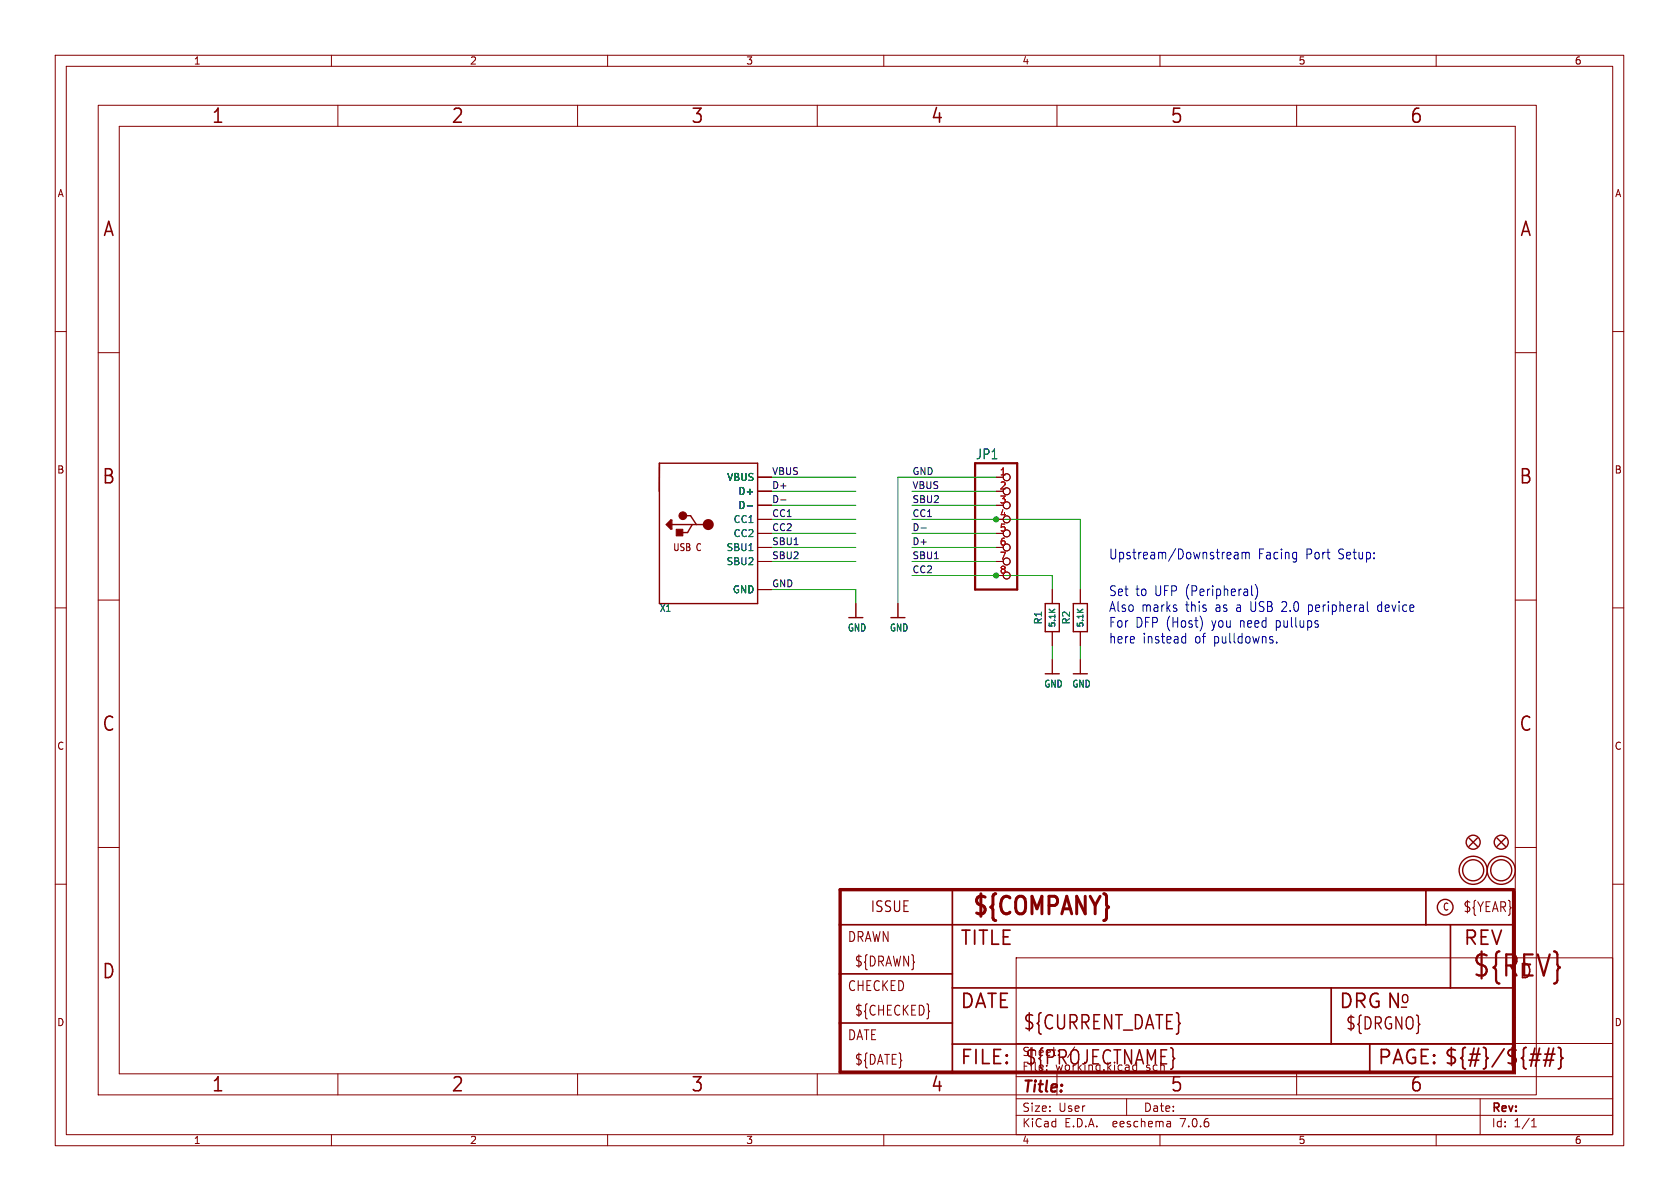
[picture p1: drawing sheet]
<svg xmlns="http://www.w3.org/2000/svg" width="304mm" height="217mm" viewBox="0 0 304 217" stroke-linecap="round" stroke-linejoin="round" font-family="sans-serif">
<g fill="none" stroke="#840000" stroke-width=".18">
<path d="M10 10h284v197.3h-284zM12 12h280v193.3h-280zM17.8 19h260.3v179.1h-260.3zM60 10v2M61.2 19v3.9M104.6 19v3.9M110 10v2M148 19v3.9M160 10v2M191.3 19v3.9M210 10v2M234.7 19v3.9"/>
<path d="M260 10v2M21.6 22.9h252.7v171.4h-252.7zM10 60h2M292 60h2M17.8 63.8h3.8M274.3 63.8h3.8M137.2 86.4h2.5M137.2 91.4h2.5M137.2 96.5h2.5M137.2 99.1h2.5M137.2 94h2.5M137.2 88.9h2.5"/>
<path d="M180.3 86.4h1.3M180.3 91.4h1.3M180.3 96.5h1.3M180.3 99.1h1.3M10 110h2M17.8 108.6h3.8M137.2 101.6h2.5M137.2 106.7h2.5M154.9 109.2v2.6M162.6 109.2v2.6M180.3 101.6h1.3M180.3 104.1h1.3"/>
<path d="M190.5 106.7v2.5M190.5 114.3v2.5M190.5 119.4v2.5M195.6 106.7v2.5M195.6 114.3v2.5M195.6 119.4v2.5M274.3 108.6h3.8M292 110h2M10 160h2M17.8 153.4h3.8M274.3 153.4h3.8M292 160h2"/>
<path d="M184 173.3h108v32h-108zM61.2 194.3v3.8M104.6 194.3v3.8M148 194.3v3.8M184 198.8h108M184 194.8h108M184 188.8h108M191.3 194.3v3.8M204 198.8v3M234.7 194.3v3.8M268 198.8v6.5M60 205.3v2"/>
<path d="M110 205.3v2M160 205.3v2M184 201.8h108M210 205.3v2M211.8 203l.1 .9M211.9 203.8l-.1 .1M211.9 203.3h-.1M260 205.3v2M277.3 203.9h.8M277.3 202.8l.4-.4v1.5"/>
<circle cx="182.2" cy="86.4" r=".63"/>
<circle cx="182.2" cy="94" r=".63"/>
<circle cx="182.2" cy="88.9" r=".63"/>
<circle cx="182.2" cy="99.1" r=".63"/>
<circle cx="182.2" cy="91.4" r=".63"/>
<circle cx="182.2" cy="96.5" r=".63"/>
<circle cx="182.2" cy="104.1" r=".63"/>
<circle cx="182.2" cy="101.6" r=".63"/>
</g>
<g fill="none" stroke="#840000" stroke-width=".25">
<path d="M119.4 83.8l-.1 5.1M119.4 83.8h17.8v25.4h-17.8zM120.8 94.9l.4-.4v.8l-.2-.4M121.4 94.1h.2v1.6h-.2l-.8-.8zM121.4 94.1v1.4M121.6 94.9h6.6M124 93.3h1l1.1 1.6M125.3 94.9l-.8 1.5h-1.2M153.7 111.8h2.5M161.3 111.8h2.5M189.2 109.2h2.6v5.1h-2.6zM194.3 109.2h2.5v5.1h-2.5z"/>
<path d="M189.2 121.9h2.6M194.3 121.9h2.5M265.9 151.6l1.6 1.6M267.5 151.6l-1.6 1.6M271 151.6l1.5 1.6M272.5 151.6l-1.5 1.6"/>
<circle cx="266.7" cy="157.5" r="2.54"/>
<circle cx="266.7" cy="157.5" r="1.9"/>
<circle cx="266.7" cy="152.4" r="1.27"/>
<circle cx="271.8" cy="157.5" r="2.54"/>
<circle cx="271.8" cy="157.5" r="1.9"/>
<circle cx="271.8" cy="152.4" r="1.27"/>
<circle cx="261.6" cy="164.2" r="1.42"/>
</g>
<path d="M152.1 161h121.9v33h-121.9z" fill="none" stroke="#840000" stroke-width=".61"/>
<path d="M152.1 176.2h20.3M152.1 167.3h121.9M172.4 161v33M172.4 178.8h101.6M241 178.8v10.1M258.1 161v6.3M262.6 167.3v11.5M152.1 185.1h20.3M172.4 188.9h101.6M248 188.9v5.1" fill="none" stroke="#840000" stroke-width=".3"/>
<path d="M276.9 191.8h1.8M277.1 190.8h1.9M278.7 189.7l-.7 3.2M279.4 191.8h1.9M279.7 190.8h1.8M280.4 189.7l-.7 3.2M281.3 189.7l-.8 3.2M282.1 189.5l.4 .2 .1 .2v1.2l.3 .4-.3 .3v1.2l-.1 .3-.4 .1" fill="none" stroke="#840000" stroke-width=".32"/>
<path d="M168.2 182.9l.1 .1-.1 .1" fill="none" stroke="#840000" stroke-width=".19"/>
<path d="M176.5 83.8h7.6v22.9h-7.6z" fill="none" stroke="#840000" stroke-width=".41"/>
<g fill="#840000" stroke="#840000" stroke-width=".18">
<path d="M122.4 95.8h1.2v1.2h-1.2z"/>
<circle cx="123.6" cy="93.3" r=".7"/>
</g>
<circle cx="128.2" cy="94.9" r=".5" fill="none" stroke="#840000" stroke-width="1"/>
<path d="M135.3 91.5h.9" fill="none" stroke="#006464" stroke-width=".18"/>
<path d="M141.3 90.5h1M166.7 95.5h1" fill="none" stroke="#0f0f0f" stroke-width=".18"/>
<g fill="none" stroke="#0000c2" stroke-width=".18">
<path d="M224.9 99.9v1.2M214.2 115.2l.4 .1M214.6 114.6v1.8M214.6 116.3l-.4 .1M217.6 112.2v1.2M223.5 100h.6v1.1M224.1 100.4h-.5a.37 .37 0 0 0-.2 .4 .37 .37 0 0 0 .2 .3l.5-.1M224.9 100.1a.37 .37 0 0 1 .5-.1l.1 .2M225.5 100.2l.2-.3 .4 .1 .1 1.1M225.5 100.2v.9M226.6 106v1.5l.2 .3M227.2 105.7a2.34 2.34 0 0 1 .1 2.7"/>
<path d="M231.1 116.2v.2M247.5 110.4l.3 .2M249.5 109.6v.9"/>
</g>
<g fill="none" stroke="#009600" stroke-width=".18">
<path d="M139.7 99.1h15.2M139.7 91.4h15.2M139.7 94h15.2M139.7 88.9h15.2M139.7 86.4h15.2M139.7 96.5h15.2M165.1 94h30.5v12.7M165.1 99.1h15.2M165.1 91.4h15.2M165.1 88.9h15.2M165.1 96.5h15.2M180.3 86.4h-17.7v22.8"/>
<path d="M139.7 101.6h15.2M139.7 106.7h15.2v2.5M165.1 104.1h25.4v2.6M165.1 101.6h15.2M190.5 116.8v2.6M195.6 116.8v2.6"/>
</g>
<g fill="#009600" stroke="#009600" stroke-width=".18">
<circle cx="180.3" cy="104.1" r=".46"/>
<circle cx="180.3" cy="94" r=".46"/>
</g>
<text font-size="5.3" fill="#840000" x="266.4" y="177.3">${REV}</text>
<text font-size="4.4" fill="#840000" x="175.7" y="166.3">${COMPANY}</text>
<g font-size="3.5" fill="#840000">
<text x="38.2" y="22.7">1</text>
<text x="81.6" y="22.7">2</text>
<text x="125" y="22.7">3</text>
<text x="168.4" y="22.7">4</text>
<text x="211.8" y="22.7">5</text>
<text x="255.1" y="22.7">6</text>
<text x="18.5" y="43.1">A</text>
<text x="275" y="43.1">A</text>
<text x="18.3" y="87.9">B</text>
<text x="274.9" y="87.9">B</text>
<text x="18.3" y="132.7">C</text>
<text x="274.9" y="132.7">C</text>
<text x="173.7" y="171.4">TITLE</text>
<text x="264.8" y="171.4">REV</text>
<text x="18.3" y="177.4">D</text>
<text x="274.9" y="177.4">D</text>
<text x="173.7" y="182.9">DATE</text>
<text x="242.3" y="182.9">DRG N</text>
<text x="185.1" y="186.7">${CURRENT_DATE}</text>
<text x="38.2" y="197.9">1</text>
<text x="81.6" y="197.9">2</text>
<text x="125" y="197.9">3</text>
<text x="168.4" y="197.9">4</text>
<text x="173.7" y="193">FILE:</text>
<text x="185.4" y="193">${PROJECTNAME}</text>
<text x="211.8" y="197.9">5</text>
<text x="249.3" y="193">PAGE: ${#}/${##}</text>
<text x="255.1" y="197.9">6</text>
</g>
<g font-size="3" fill="#840000">
<text x="253.4" y="181.9">o</text>
<text x="243.5" y="186.6">${DRGNO}</text>
</g>
<text font-size="2.8" fill="#840000" x="185" y="198.2">Title:</text>
<text font-size="2.7" fill="#840000" x="157.5" y="165.3">ISSUE</text>
<text font-size="2.5" fill="#006464" x="176.6" y="83.3">JP1</text>
<g font-size="2.5" fill="#0000c2">
<text x="200.7" y="101.4">Upstream/Downstream</text>
<text x="227.7" y="101.4">Facing</text>
<text x="236.4" y="101.4">Port</text>
<text x="242.4" y="101.4">Setup:</text>
<text x="200.7" y="108">Set</text>
<text x="200.7" y="110.9">Also</text>
<text x="200.7" y="113.7">For</text>
<text x="205.6" y="108">to</text>
<text x="205.6" y="113.7">DFP (Host)</text>
<text x="206.6" y="110.9">marks</text>
<text x="209.1" y="108">UFP (Peripheral)</text>
<text x="214.7" y="110.9">this</text>
<text x="219.5" y="113.7">you</text>
<text x="220.2" y="110.9">as a USB 2.0</text>
<text x="224.7" y="113.7">need</text>
<text x="231.4" y="113.7">pullups</text>
<text x="237.5" y="110.9">peripheral</text>
<text x="250.3" y="110.9">device</text>
<text x="200.7" y="116.6">here</text>
<text x="206.9" y="116.6">instead</text>
<text x="216.4" y="116.6">of</text>
<text x="219.9" y="116.6">pulldowns.</text>
</g>
<g font-size="2.5" fill="#840000">
<text x="264.8" y="165.3">${YEAR}</text>
<text x="153.4" y="170.7">DRAWN</text>
<text x="153.4" y="179.6">CHECKED</text>
<text x="154.6" y="175.2">${DRAWN}</text>
<text x="154.6" y="184">${CHECKED}</text>
<text x="153.4" y="188.5">DATE</text>
<text x="154.6" y="192.9">${DATE}</text>
</g>
<g font-size="2.1" fill="#840000">
<text x="185" y="191.3">Sheet:</text>
<text x="193.2" y="191.3">/</text>
<text x="185" y="194">File:</text>
<text x="191" y="194">working.kicad_sch</text>
<text x="185" y="201.4">Size:</text>
<text x="191.6" y="201.4">User</text>
<text x="207" y="201.4">Date:</text>
<text x="270" y="201.6">Rev:</text>
<text x="185" y="204.2">KiCad</text>
<text x="192.7" y="204.2">E.D.A.</text>
<text x="201.6" y="204.2">eeschema</text>
<text x="213.9" y="204.2">7.0.6</text>
<text x="270" y="204.2">Id:</text>
<text x="274" y="204.2">1/1</text>
</g>
<g font-size="1.8" fill="#840000">
<text x="35" y="11.9">1</text>
<text x="85" y="11.9">2</text>
<text x="135" y="11.9">3</text>
<text x="185" y="11.9">4</text>
<text x="235" y="11.9">5</text>
<text x="285" y="11.9">6</text>
<text x="10.3" y="35.9">A</text>
<text x="292.3" y="35.9">A</text>
<text x="10.3" y="85.9">B</text>
<text x="292.2" y="85.9">B</text>
<text x="121.8" y="99.9">USB C</text>
<text x="10.3" y="135.9">C</text>
<text x="292.2" y="135.9">C</text>
<text x="261.1" y="165">C</text>
<text x="10.3" y="185.9">D</text>
<text x="292.2" y="185.9">D</text>
<text x="35" y="207.2">1</text>
<text x="85" y="207.2">2</text>
<text x="135" y="207.2">3</text>
<text x="185" y="207.2">4</text>
<text x="235" y="207.2">5</text>
<text x="285" y="207.2">6</text>
</g>
<g font-size="1.8" fill="#006464">
<text x="131.6" y="87.2">VBUS</text>
<text x="133.6" y="89.8">D+</text>
<text x="132.7" y="94.8">CC1</text>
<text x="133.6" y="92.3">D-</text>
<text x="131.4" y="99.9">SBU1</text>
<text x="132.7" y="97.4">CC2</text>
<text x="131.4" y="102.5">SBU2</text>
<text x="132.6" y="107.5">GND</text>
<text x="119.4" y="110.9">X1</text>
<text x="188.8" y="113.1" transform="rotate(-90 188.8 113.1)">R1</text>
<text x="193.9" y="113.1" transform="rotate(-90 193.9 113.1)">R2</text>
<text x="153.4" y="114.5">GND</text>
<text x="161" y="114.5">GND</text>
<text x="188.9" y="124.6">GND</text>
<text x="194" y="124.6">GND</text>
</g>
<g font-size="1.8" fill="#a90000">
<text x="180.9" y="86.1">1</text>
<text x="180.9" y="88.6">2</text>
<text x="180.9" y="91.2">3</text>
<text x="180.9" y="93.7">4</text>
<text x="180.9" y="96.3">5</text>
<text x="180.9" y="98.8">6</text>
<text x="180.9" y="101.3">7</text>
<text x="180.9" y="103.9">8</text>
</g>
<g font-size="1.7" fill="#0f0f0f">
<text x="139.7" y="88.6">D+</text>
<text x="139.7" y="86">VBUS</text>
<text x="165.1" y="88.6">VBUS</text>
<text x="165.1" y="86">GND</text>
<text x="139.7" y="93.6">CC1</text>
<text x="139.7" y="91.1">D-</text>
<text x="165.1" y="93.6">CC1</text>
<text x="165.1" y="91.1">SBU2</text>
<text x="139.7" y="96.2">CC2</text>
<text x="139.7" y="98.7">SBU1</text>
<text x="139.7" y="101.3">SBU2</text>
<text x="165.1" y="96.2">D-</text>
<text x="165.1" y="98.7">D+</text>
<text x="165.1" y="101.3">SBU1</text>
<text x="139.7" y="106.3">GND</text>
<text x="165.1" y="103.8">CC2</text>
</g>
<g font-size="1.4" fill="#006464">
<text x="191.3" y="113.7" transform="rotate(-90 191.3 113.7)">5.1K</text>
<text x="196.4" y="113.7" transform="rotate(-90 196.4 113.7)">5.1K</text>
</g>
</svg>
